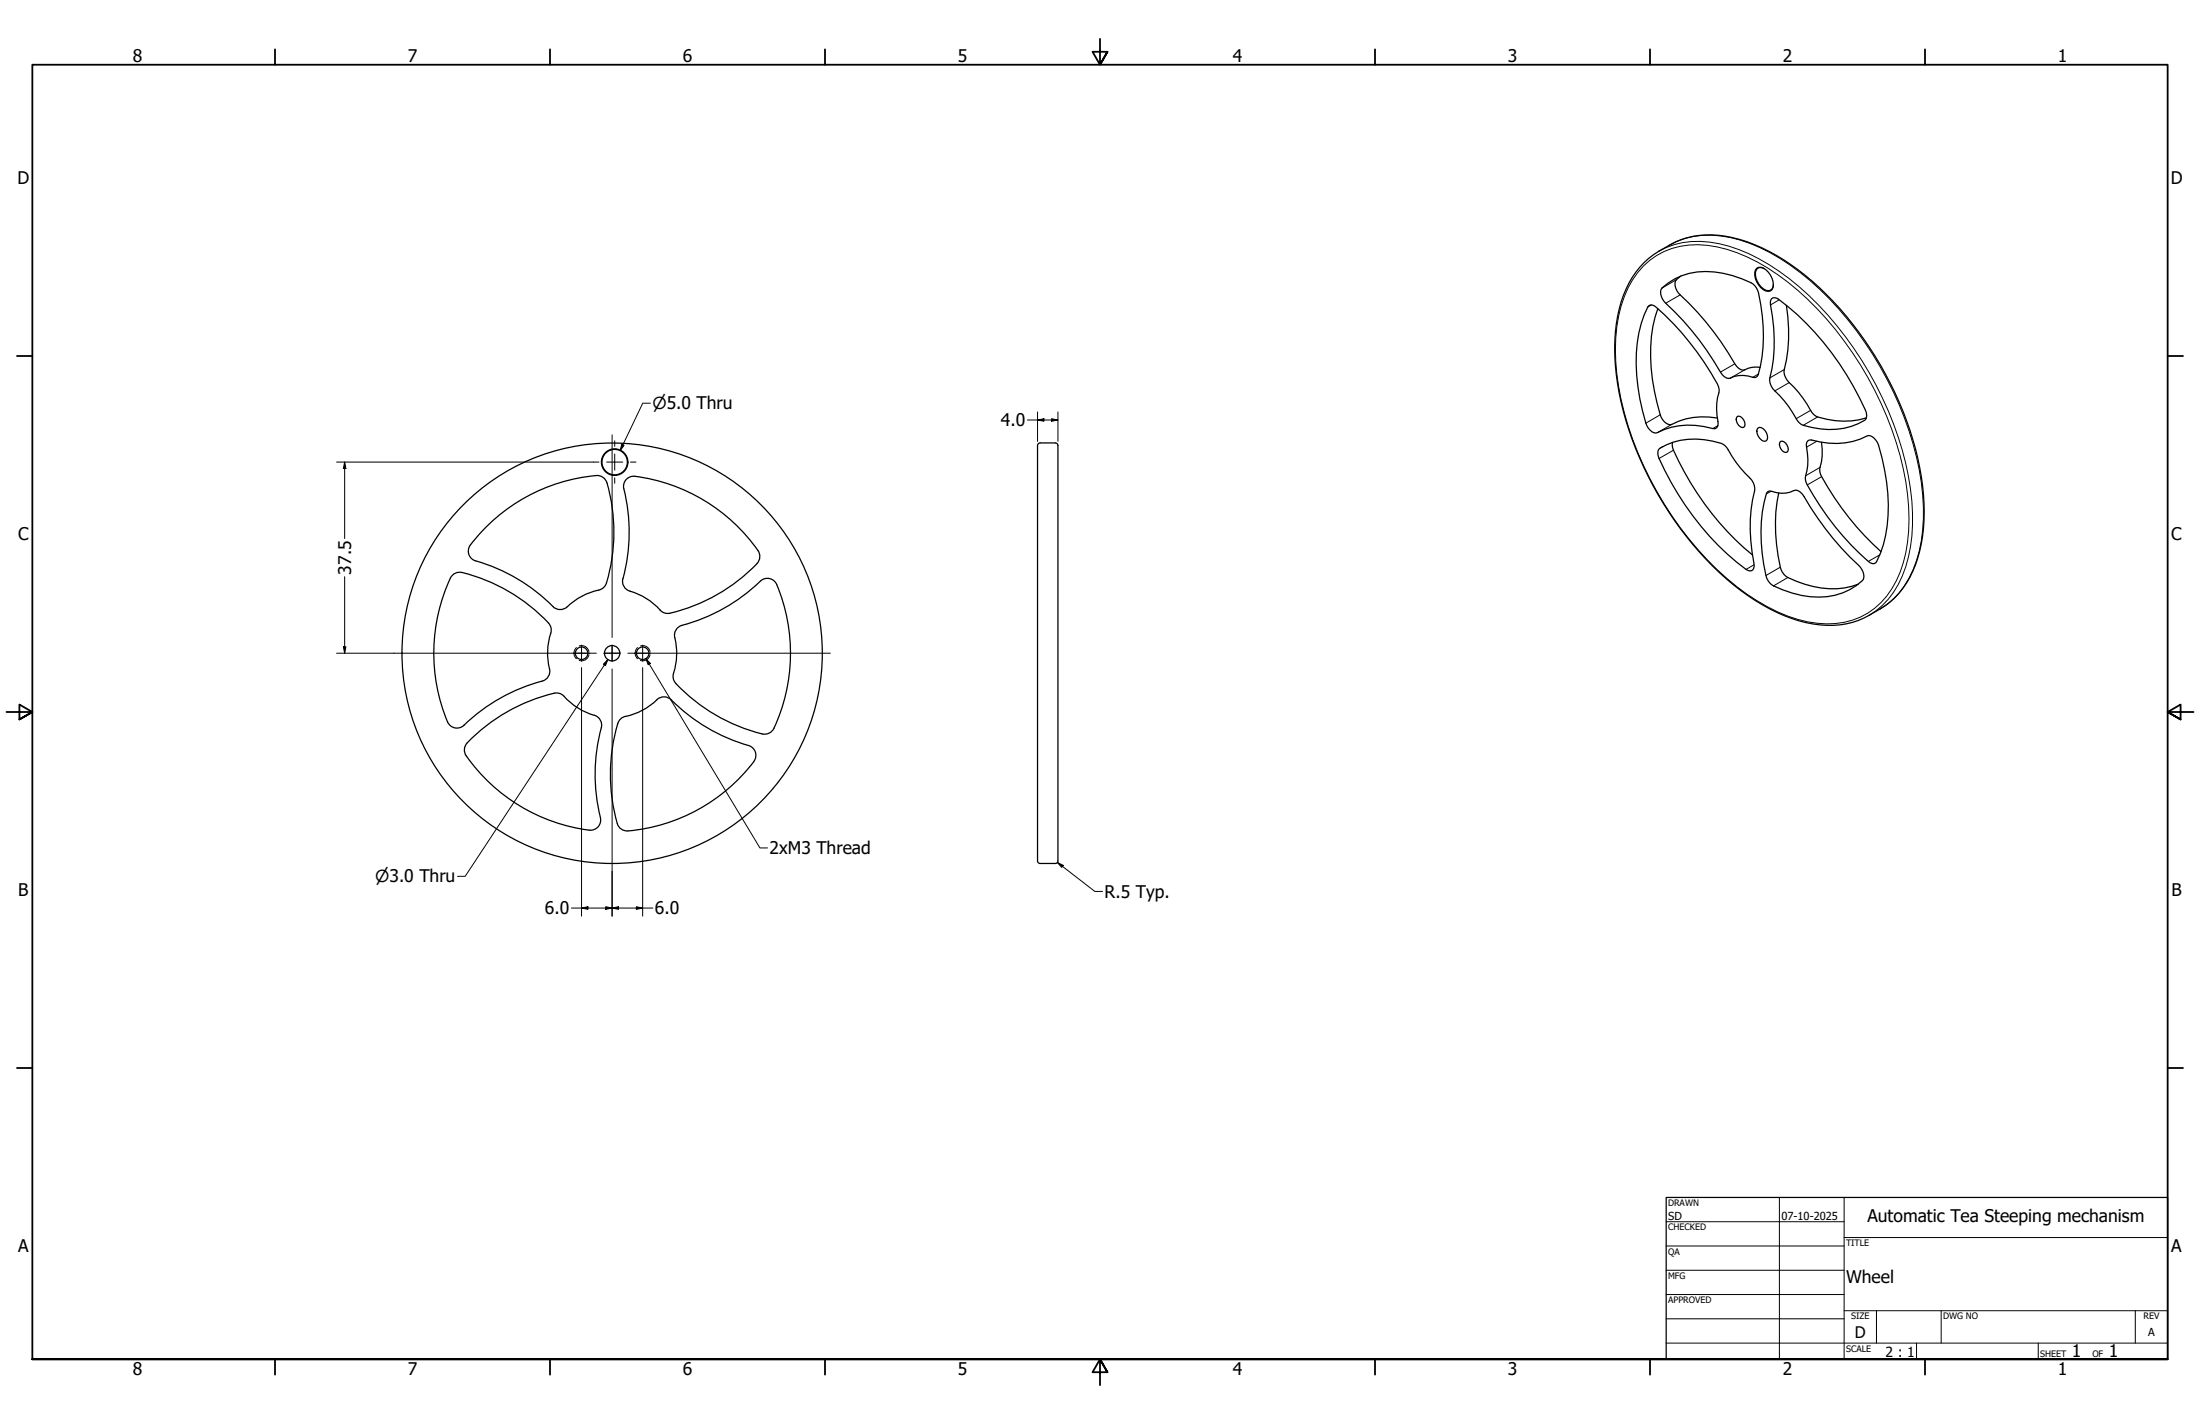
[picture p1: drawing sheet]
<svg xmlns="http://www.w3.org/2000/svg" width="864mm" height="559mm" viewBox="0 0 864 559" stroke-linecap="round" stroke-linejoin="round" font-family="sans-serif">
<!-- layer: Hidden Narrow (ANSI) -->
<path d="M226.3 254.1a2.85 2.85 0 0 0 0 4.4M227.4 253.5a2.85 2.85 0 0 1 3.8 2.2M231.2 256.9a2.85 2.85 0 0 1-3.8 2.3M250.3 254.1a2.85 2.85 0 0 0 0 4.4M251.4 253.5a2.84 2.84 0 0 1 3.8 2.2M255.2 256.9a2.84 2.84 0 0 1-3.8 2.3" fill="none" stroke="#000" stroke-width=".39"/>
<!-- layer: Visible (ANSI) -->
<g fill="none" stroke="#000" stroke-width=".49">
<path d="M645.5 102.9a37.9 37.9 0 0 1 26.6-10.7 61.8 61.8 0 0 1 33.7 13.6 132.8 132.8 0 0 1 48.9 84.8 61.5 61.5 0 0 1-5 36 33.3 33.3 0 0 1-16 14.9 36 36 0 0 1-30.3 1.2 93.1 93.1 0 0 1-38.9-29 133.4 133.4 0 0 1-30-66.7 61.5 61.5 0 0 1 5-36 33.7 33.7 0 0 1 6-8.1zM647.3 119.9a2.26 2.26 0 0 1 2.8 .6 110.6 110.6 0 0 1 24.4 31 5.5 5.5 0 0 1-.3 4.6 28.8 28.8 0 0 0 .2 10.3 1.61 1.61 0 0 1-2 1.8 29.9 29.9 0 0 0-22.4 1.7 5.1 5.1 0 0 1-3.9-3.8 74.5 74.5 0 0 1-2.8-35.4 30.3 30.3 0 0 1 4-10.8zM652.4 113a26.2 26.2 0 0 1 24-5.8 41.6 41.6 0 0 1 11.7 4.2 6.5 6.5 0 0 1 2.2 3.6 62.8 62.8 0 0 1-.4 32.6l-1.1 .6a13.2 13.2 0 0 0-10.2 .3 4.4 4.4 0 0 1-3.2-2.5 117.3 117.3 0 0 0-22.2-27.8 4.4 4.4 0 0 1-.8-5.2zM659.7 108.4l-1.6 1.3a4.6 4.6 0 0 0 1.5 6 120.7 120.7 0 0 1 22.1 28.1 3.1 3.1 0 0 0 4.6 .7l1.5-.4h3.2M689.6 105.3a2.84 2.84 0 0 1 3.6 .6 7 7 0 0 1 2.4 7.7 2.43 2.43 0 0 1-3.4 .1 7.5 7.5 0 0 1-3.1-7.7zM692.5 105.4a2.2 2.2 0 0 0-2.6-.1 2.2 2.2 0 0 0-.8 2.6 7 7 0 0 0 5.1 6.2 2.1 2.1 0 0 0 1.9-2.4M695.4 117.3a2.01 2.01 0 0 1 2.7 .1 111.3 111.3 0 0 1 34.5 44.5 2.78 2.78 0 0 1-.6 3 29 29 0 0 1-24.9 1.6 10.9 10.9 0 0 1-3.4-4.6 44.9 44.9 0 0 0-7.8-9.4 5.4 5.4 0 0 1-1.1-4.2 68.9 68.9 0 0 0 .1-29.6zM701.3 119.8a64.8 64.8 0 0 1-1 26.2 8.4 8.4 0 0 0 4 6 48.7 48.7 0 0 1 7 9.9 7 7 0 0 0 5.7 2.6 30.6 30.6 0 0 0 15.6-.5M650.8 121.1a63.2 63.2 0 0 0-.3 37 12 12 0 0 0 2.9 7.5 2.76 2.76 0 0 0 2.9 .9 27.4 27.4 0 0 1 17.8-2.5M407.3 174.8v163M414.3 173.8h-6a1.01 1.01 0 0 0-1 1M414.3 173.8a1.01 1.01 0 0 1 1 1"/>
<path d="M415.3 174.8v163M651.1 176.4a27.9 27.9 0 0 1 25.3-2.1 10.2 10.2 0 0 1 3.4 4.7 48.1 48.1 0 0 0 7.8 9.3 7.2 7.2 0 0 1 .4 7.8 70.1 70.1 0 0 0 .6 26 1.79 1.79 0 0 1-1.1 1.9 1.79 1.79 0 0 1-2.1-.6 110.7 110.7 0 0 1-34.5-44.5l-.1-1.8zM656.5 173.6l.1 2a111.7 111.7 0 0 0 31.3 42.2M682 163.4a2.84 2.84 0 0 1 2.5 4.3 2.86 2.86 0 0 1-2.5-4.3zM690.1 167.9a3.1 3.1 0 0 1 3.6 2.8 1.67 1.67 0 0 1-.9 2.5 3.8 3.8 0 0 1-2.7-5.3zM699 173.2a2.82 2.82 0 0 1 2.5 4.2 2.82 2.82 0 0 1-2.5-4.2zM709.7 172.9l1.5-.2a29.8 29.8 0 0 0 22.3-1.8 5.1 5.1 0 0 1 3.9 3.9 71.5 71.5 0 0 1 1.9 39.1l-2.7 6.5a1.88 1.88 0 0 1-3.2-.1 109.3 109.3 0 0 1-24.4-31 5.9 5.9 0 0 1 .3-4.6 26.7 26.7 0 0 0-.3-10.3zM715 173.5a22.8 22.8 0 0 1-.7 10.7 11.4 11.4 0 0 0 3.2 7 111.7 111.7 0 0 0 20.9 25.3M234 186.6a4 4 0 0 1 4.3 2.9 67.8 67.8 0 0 1-.8 40.4l-1.8 1.5a27.2 27.2 0 0 0-13.6 7.2l-2.2 .6a4 4 0 0 1-2.8-1.2M234.1 186.6a69.2 69.2 0 0 0-50 28.2 4 4 0 0 0 2.6 5.3 69.6 69.6 0 0 1 30.4 17.9M244.9 191.9a70.7 70.7 0 0 1-.5 36 4.3 4.3 0 0 0 4 4.4 25.3 25.3 0 0 1 10.7 7.1M249.3 186.9a4 4 0 0 0-4.4 4.9"/>
<path d="M249.3 186.9a69.7 69.7 0 0 1 48.6 29.8l.4 1.3-.1 1.3-1.1 1.8M693.6 193.2l1.2-.5a12.8 12.8 0 0 0 10.1-.4 4.6 4.6 0 0 1 3.3 2.5 116.1 116.1 0 0 0 22.1 27.8 4.3 4.3 0 0 1 .8 5.2 26.4 26.4 0 0 1-24 5.8 42.9 42.9 0 0 1-11.7-4.2 6.6 6.6 0 0 1-2.2-3.6 62.5 62.5 0 0 1 .4-32.6zM698.2 193.5a67.6 67.6 0 0 0 1 30.1 7.6 7.6 0 0 0 6 4.5 32.8 32.8 0 0 0 24.3 1.1M176.8 226.9a4 4 0 0 1 4.6-2.3 67.6 67.6 0 0 1 34.6 20.9l.3 2.4a26.8 26.8 0 0 0-.5 15.3l-.5 2.2a5.1 5.1 0 0 1-4.3 2.4 72.7 72.7 0 0 0-29.8 17.4 4 4 0 0 1-5.5-1.9 70 70 0 0 1 1.1-56.4M297.2 221.2a67.8 67.8 0 0 1-35.4 19.5l-1.7-.5-1-.8M265.8 246.6a6 6 0 0 1 3.8-1.7 72.7 72.7 0 0 0 29.7-17.5 4 4 0 0 1 5.6 2 69.6 69.6 0 0 1-1.5 57 4.7 4.7 0 0 1-6.1 1.1 67.4 67.4 0 0 1-32.7-20.4l-.4-2.3a26.8 26.8 0 0 0 .6-15.4l.2-1.5zM221.4 273.2l-.9-.7-1.7-.6a67.8 67.8 0 0 0-35.4 19.6M221.4 273.3a26.2 26.2 0 0 0 12.6 7.7l1.7 1.6a5.1 5.1 0 0 1-.1 4.8 73.3 73.3 0 0 0 .2 34.5 4 4 0 0 1-4.5 3.9M183.4 291.5a4 4 0 0 0-.4 5.1 70 70 0 0 0 48.3 29.2M245.5 281.1l-1.1 .4-1.3 1.3a67.4 67.4 0 0 0-.5 41l.8 1.1 1.1 .8 2 .4M245.5 281.1a26 26 0 0 0 13-7l2.2-.7a5.1 5.1 0 0 1 4.1 2.5 72.7 72.7 0 0 0 30 17.1 4.1 4.1 0 0 1 1.1 5.9 70 70 0 0 1-49.4 27.2M407.3 337.8a1.01 1.01 0 0 0 1 1h6"/>
<path d="M415.3 337.8a1.01 1.01 0 0 1-1 1"/>
<circle cx="241.3" cy="181.3" r="5"/>
<circle cx="241.3" cy="181.3" r="5.2"/>
<circle cx="228.3" cy="256.3" r="2.45"/>
<circle cx="240.3" cy="256.3" r="3"/>
<circle cx="240.3" cy="256.3" r="82.5"/>
<circle cx="252.3" cy="256.3" r="2.45"/>
</g>
<!-- layer: Visible Narrow (ANSI) -->
<g fill="none" stroke="#000" stroke-width=".39">
<path d="M651.2 98.6a34.5 34.5 0 0 1 27.4-2 83.9 83.9 0 0 1 35.2 23.1 135.5 135.5 0 0 1 36.1 72.1 65.2 65.2 0 0 1-3.2 34.3 31.2 31.2 0 0 1-13 15.4M655.5 96.1a34.5 34.5 0 0 1 27.4-1.9 88.2 88.2 0 0 1 38.8 27 134.7 134.7 0 0 1 32.5 68.1 65.8 65.8 0 0 1-3.2 34.3 31 31 0 0 1-13.1 15.4M645.1 104.4a30.1 30.1 0 0 1 28.8-7.5 71.9 71.9 0 0 1 31.8 17 134 134 0 0 1 42.4 75.2 69.1 69.1 0 0 1-2.2 35.4 29.5 29.5 0 0 1-28.9 20.3 57.5 57.5 0 0 1-31.3-11.6 131 131 0 0 1-46.6-66.1 89.3 89.3 0 0 1-3.7-43.1 38.3 38.3 0 0 1 9.7-19.6zM648.2 119.7l-1.3 .7M658.1 109.7l-5.7 3.3M659.6 115.7l-5.7 3.3M698.4 117.7l-3.4 2M681 142.8l-5.6 3.2M685 145.1l-5.7 3.2M690.2 146.8l-2.1 1.3M700.4 145l-5.6 3.3M702.3 150.1l-5.6 3.3"/>
<path d="M651.7 162.8l-5.6 3.3M652.7 175.2l-1.2 .7M656.3 166.5l-5.7 3.3M656.9 176.7l-5.6 3.2M674.4 167l-2 1.2M710.7 161l-5.6 3.3M713.1 173.2l-3.9 2.3M713.5 163.6l-5.7 3.3M695.3 192.8l-2 1.1M714.4 183.4l-5.6 3.3M715.1 187l-5.7 3.3M737.9 217.7l-4.5 2.6"/>
<path d="M688.6 221.6l-3.2 1.8M698.9 222.6l-5.7 3.2M701.8 226.6l-5.6 3.3"/>
</g>
<!-- layer: Border (ANSI) -->
<g fill="none" stroke="#000" stroke-width=".71">
<path d="M107.9 19.4v6M215.9 19.4v6M323.8 19.4v6M431.8 15.2v10.2l-2.9-5.1h5.8l-2.9 5.1 2.9-5.1M539.8 19.4v6M647.7 19.4v6M755.6 19.4v6M6.7 139.7h6M850.9 139.7h6M2.5 279.4h10.2l-5.1-2.9v5.8l5.1-2.9-5.1 2.9M861.1 279.4h-10.2l5.1-2.9v5.8l-5.1-2.9 5.1 2.9M6.7 419.1h6"/>
<path d="M850.9 419.1h6M12.7 533.4v-508h838.2v508h-838.2h838.2M107.9 533.4v6M215.9 533.4v6M323.8 533.4v6M434.7 538.5l-2.9-5.1 2.9 5.1h-5.8l2.9-5.1v10.2M539.8 533.4v6M647.7 533.4v6M755.6 533.4v6"/>
</g>
<!-- layer: Title (ANSI) -->
<g fill="none" stroke="#000" stroke-width=".39">
<path d="M654 479.4h69.9M698.5 469.9v63.5M723.9 469.9v63.5M654 488.9h69.9M654 498.5h69.9M723.9 485.6h127M654 508h69.9M654 517.5h69.9M723.9 514.3h127M736.6 514.3v12.7M762 514.3v12.7M838.2 514.3v12.7"/>
<path d="M654 527h196.9M752.3 527v6.4M800.1 527v6.4"/>
</g>
<path d="M654 469.9h196.9v63.5h-196.9z" fill="none" stroke="#000" stroke-width=".49"/>
<!-- layer: Center Mark (ANSI) -->
<g fill="none" stroke="#000" stroke-width=".39">
<path d="M240.3 170.6v79.6M241.3 173v2.2M241.3 178.2v6.3M232.9 181.3h2.2M238.1 181.3h6.4M241.3 187.5v2.2M247.5 181.3h2.2M154.6 256.3h79.5M225.1 256.3h6.4M228.3 253.2v6.3M237.1 256.3h6.4zM240.3 253.2v6.3z"/>
<path d="M246.5 256.3h79.5M249.1 256.3h6.3M252.3 253.2v6.3M240.3 262.5v79.5"/>
</g>
<!-- layer: Dimension (ANSI) -->
<g fill="none" stroke="#000" stroke-width=".39">
<path d="M255.3 158.2h-3l-8.8 18.6M244.1 174.3l.9 .5-1.5 2zM403.3 164.8h12M407.3 164.8l2.5-.5v1zM407.3 161.6v11.6M412.8 164.3l2.5 .5-2.5 .5zM415.3 161.6v11.6M132.1 181.3h100.8M135.3 181.3l.5 2.5h-1zM135.3 181.3v30M135.3 226.3v30M132.1 256.3h22.5"/>
<path d="M134.8 253.8h1l-.5 2.5zM238.6 258.8l-.9 2.4-.8-.6zM238.6 258.8l-56 85.1h-3M253.5 258.4l1.8 1.9-.9 .5zM253.5 258.4l44.8 74.3h3M228.3 262v97.5M252.3 262v97.5M415.1 338.5l2.3 1.1-.7 .8zM415.1 338.5l14.7 11.3h3M224.3 356.3h32M228.3 356.3l2.5-.5v1zM237.8 355.8l2.5 .5-2.5 .5z"/>
<path d="M240.3 356.3l2.5-.5v1zM240.3 342v17.5M249.8 355.8l2.5 .5-2.5 .5z"/>
</g>
<g fill="#000">
<path d="M244.1 174.3l.9 .5-1.5 2z" fill-rule="evenodd"/>
<path d="M407.3 164.8l2.5-.5v1z" fill-rule="evenodd"/>
<path d="M412.8 164.3l2.5 .5-2.5 .5z" fill-rule="evenodd"/>
<path d="M135.3 181.3l.5 2.5h-1z" fill-rule="evenodd"/>
<path d="M134.8 253.8h1l-.5 2.5z" fill-rule="evenodd"/>
<path d="M238.6 258.8l-.9 2.4-.8-.6z" fill-rule="evenodd"/>
<path d="M253.5 258.4l1.8 1.9-.9 .5z" fill-rule="evenodd"/>
<path d="M415.1 338.5l2.3 1.1-.7 .8z" fill-rule="evenodd"/>
<path d="M228.3 356.3l2.5-.5v1z" fill-rule="evenodd"/>
<path d="M237.8 355.8l2.5 .5-2.5 .5z" fill-rule="evenodd"/>
<path d="M240.3 356.3l2.5-.5v1z" fill-rule="evenodd"/>
<path d="M249.8 355.8l2.5 .5-2.5 .5z" fill-rule="evenodd"/>
</g>
<g font-size="6.8">
<text x="52.1" y="24.4">8</text>
<text x="160.1" y="24.4">7</text>
<text x="268" y="24.4">6</text>
<text x="376" y="24.4">5</text>
<text x="483.9" y="24.4">4</text>
<text x="591.9" y="24.4">3</text>
<text x="699.8" y="24.4">2</text>
<text x="807.8" y="24.4">1</text>
<text x="6.8" y="72.4">D</text>
<text x="852.1" y="72.4">D</text>
<text x="392.9" y="167.3">4.0</text>
<text x="7.1" y="212.1">C</text>
<text x="852.3" y="212.1">C</text>
<text x="137.8" y="225.5" transform="rotate(-90 137.8 225.5)">37.5</text>
<text x="302.1" y="335.2">2xM3 Thread</text>
<text x="7.2" y="351.8">B</text>
<text x="433.6" y="352.2">R.5 Typ.</text>
<text x="852.4" y="351.8">B</text>
<text x="213.9" y="358.8">6.0</text>
<text x="257.1" y="358.8">6.0</text>
<text x="733" y="479.7">Automatic Tea Steeping mechanism</text>
<text x="7.1" y="491.5">A</text>
<text x="852.3" y="491.5">A</text>
<text x="724.7" y="503.6">Wheel</text>
<text x="813.3" y="532.6">1</text>
<text x="827.8" y="532.6">1</text>
<text x="52.1" y="539.4">8</text>
<text x="160.1" y="539.4">7</text>
<text x="268" y="539.4">6</text>
<text x="376" y="539.4">5</text>
<text x="483.9" y="539.4">4</text>
<text x="591.9" y="539.4">3</text>
<text x="699.8" y="539.4">2</text>
<text x="807.8" y="539.4">1</text>
</g>
<g font-size="6.5">
<text x="256.1" y="160.7">⌀5.0 Thru</text>
<text x="147.3" y="346.3">⌀3.0 Thru</text>
</g>
<text font-size="6.3" x="728.1" y="524.9">D</text>
<text font-size="5.5" x="740.2" y="532.6">2 : 1</text>
<g font-size="4.3">
<text x="654.8" y="478.6">SD</text>
<text x="699.3" y="478.6">07-10-2025</text>
<text x="843.2" y="524.2">A</text>
</g>
<g font-size="3.5">
<text x="654.8" y="473.2">DRAWN</text>
<text x="654.8" y="482.8">CHECKED</text>
<text x="724.7" y="488.9">TITLE</text>
<text x="654.8" y="492.3">QA</text>
<text x="654.8" y="501.8">MFG</text>
<text x="654.8" y="511.4">APPROVED</text>
<text x="726.7" y="517.7">SIZE</text>
<text x="762.8" y="517.7">DWG NO</text>
<text x="841.4" y="517.7">REV</text>
<text x="724.7" y="530.4">SCALE</text>
<text x="800.9" y="532.6">SHEET</text>
<text x="821.3" y="532.6">OF</text>
</g>
</svg>
